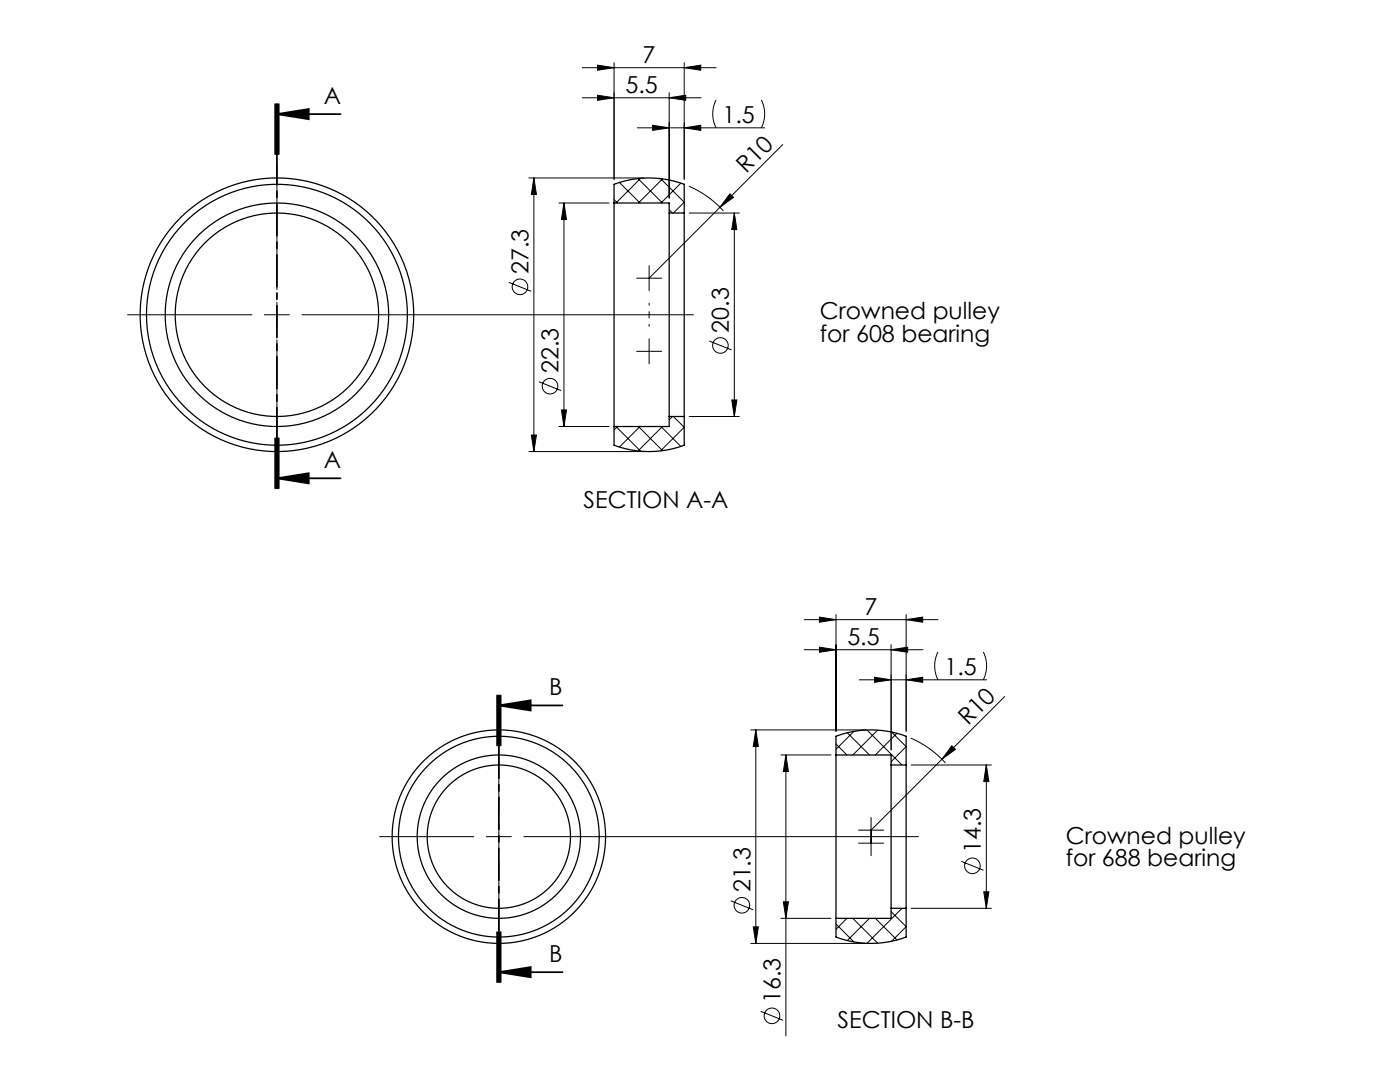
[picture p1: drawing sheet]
<svg xmlns="http://www.w3.org/2000/svg" width="279mm" height="216mm" viewBox="0 0 279 216" stroke-linecap="round" stroke-linejoin="round" font-family="sans-serif">
<g fill="none" stroke="#000" stroke-width=".2">
<path d="M116.2 13.5h26.7M116.2 19.5h23.7M119.2 13l3.3 .5-3.3 .5zM119.2 19l3.3 .5-3.3 .5zM122.5 12.5v23.3M133.5 19.5l3.4-.5v1zM133.5 18.5v21M136.5 13.5l3.4-.5v1zM136.5 12.5v23.3M142.9 20a6.2 6.2 0 0 0 0 5.5M152 20a6.2 6.2 0 0 1 0 5.5M55.3 33v24.8"/>
<path d="M105.5 35.5h23M106.5 35.5l.6 3.3h-1.1zM106.5 35.5v54.6M122.5 39.8l.7 .7M123.6 36.4l4.1 4.1M127.2 25.5h25.4M127.3 35.6l4.9 4.9M127.9 35.6l-5 4.9M130.2 25l3.3 .5-3.3 .5zM131.8 35.6l4.7 4.8-2.1 2.1M132.2 35.7l-4.8 4.8M135.9 36.5l-4 4"/>
<path d="M136.5 25.5l3.4-.5v1zM137.5 37.1a20 20 0 0 1 6.9 5M145.7 38.7l.7 .7-2.7 2zM156.2 28.8l-26.7 26.7M101.5 56.3l4.5 1.8M111.5 40.5h10M112.5 40.5l.6 3.3h-1.1zM112.5 40.5v44.6M127 55.5h5M129.5 53v5M133.5 41.8l.7 .7M137.5 42.5h10"/>
<path d="M146.5 42.5l.6 3.3h-1.1zM146.5 42.5v40.6M25.5 62.8h24.8M52.8 62.8h5M55.3 60.3v5M55.3 67.8v24.8M60.3 62.8h78.1M107.5 76.2l4.5 1.7M127 70.1h5M129.5 67.6v5M141.5 68l4.5 1.8M146 79.8h1.1l-.6 3.3z"/>
<path d="M105.5 90.1h23M106 86.8h1.1l-.6 3.3zM111.5 85.1h10M112 81.8h1.1l-.6 3.3zM122.9 85.1l5 4.9M123.2 85.1l-.7 .7M127.4 85.1l4.8 4.8M127.7 85.1l-4.1 4.1M131.9 85.1l4 4M132.2 85.1l-4.9 4.9M134.2 83.1l-.7 .7M134.4 83.1l2.1 2.2-4.7 4.7"/>
<path d="M137.5 83.1h10M160.5 123.6h26.7M160.5 129.6h23.7M163.5 123.1l3.3 .5-3.3 .6zM163.5 129.1l3.3 .5-3.3 .6zM166.8 122.6v23.3M171.5 135.6h25.4M174.5 135.1l3.3 .5-3.3 .6zM177.8 129.6l3.3-.5v1.1zM177.8 128.6v21M180.8 135.6l3.3-.5v1.1zM180.8 123.6l3.3-.5v1.1z"/>
<path d="M180.8 122.6v23.3M187.2 130.1a6.2 6.2 0 0 0 0 5.5M196.2 130.1a6.2 6.2 0 0 1 0 5.5M200.5 139l-26.7 26.6M99.6 143.1v18.8M149.8 145.6h23M150.8 145.6l.5 3.3h-1zM150.8 145.6v42.6M155.8 150.6h10M156.8 150.6v56.1M156.8 150.6l.5 3.3h-1zM166.8 148.5l2.2 2.1"/>
<path d="M169.1 146.2l4.4 4.4M170.4 145.9l-3.6 3.6M173 145.7l7 6.9M175.2 145.7l-5 4.9M177.9 146.1l2.9 2.9-3 3M179 146.3l-4.3 4.3M181.8 147.3a20 20 0 0 1 6.9 4.9M181.8 152.6h16M190 148.8l.7 .7-2.7 2zM196.8 152.6l.5 3.3h-1zM196.8 152.6v28.6M75.8 166.9h18.8"/>
<path d="M97.1 166.9h5M99.6 164.4v5M99.6 171.9v18.8M104.6 166.9h78.7M145.8 179.8l4.5 1.7M156.3 179.9h1l-.5 3.3zM171.3 165.6h5M171.3 168.2h5M173.8 163.1v7.6M191.8 171.9l4.5 1.8M196.3 177.9h1l-.5 3.3zM149.8 188.2h23"/>
<path d="M150.3 184.9h1l-.5 3.3zM155.8 183.2h10M166.8 184.4l3.6 3.5M169 183.2l-2.2 2.2M170.2 183.2l5 5M173.5 183.2l-4.4 4.5M174.7 183.2l4.3 4.4M177.8 181.9l3 3-2.9 2.9M180 181.2l-7 7M181.8 181.2h16M151.8 201.8l4.5 1.8"/>
<circle cx="103.8" cy="57.2" r="1.56"/>
<circle cx="109.8" cy="77.1" r="1.56"/>
<circle cx="143.8" cy="68.9" r="1.56"/>
<circle cx="194.1" cy="172.8" r="1.56"/>
<circle cx="148.1" cy="180.6" r="1.56"/>
<circle cx="154.1" cy="202.7" r="1.56"/>
</g>
<g fill="none" stroke="#000" stroke-width=".35">
<path d="M54.9 20.8v10M55.3 22.8h12.7M55.3 22.8l6.3-1v2zM55.3 20.8v10M55.6 20.8v10M54.9 87.4v10M55.3 95.4h12.7M55.3 95.4l6.3-1v2.1zM55.3 87.4v10M55.6 87.4v10zM99.2 138.8v10M99.6 138.8v10"/>
<path d="M99.9 138.8v10M99.6 140.8l6.3-1.1v2.1zM99.6 140.8h12.7M99.2 186v10M99.6 194l6.3-1v2zM99.6 186v10M99.6 194h12.7M99.9 186v10"/>
</g>
<path d="M55.3 20.8v76.6" fill="none" stroke="#000" stroke-width=".35" stroke-dasharray="6.3 1.3 1.3 1.3" stroke-dashoffset=".4"/>
<path d="M99.6 138.8v57.2" fill="none" stroke="#000" stroke-width=".35" stroke-dasharray="6.3 1.3 1.3 1.3"/>
<path d="M129.5 60.5v4.6" fill="none" stroke="#000" stroke-width=".2" stroke-dasharray="15.2 1.3 1.3 1.3" stroke-dashoffset="14.8"/>
<g fill="#000">
<path d="M145.7 38.7l.7 .7-2.7 2zM190 148.8l.7 .7-2.7 2z"/>
<path d="M133.5 19.5l3.4-.5v1zM119.2 19l3.3 .5-3.3 .5zM136.5 25.5l3.4-.5v1zM130.2 25l3.3 .5-3.3 .5z"/>
<path d="M136.5 13.5l3.4-.5v1zM119.2 13l3.3 .5-3.3 .5z"/>
<path d="M55.3 22.8l6.3-1v2zM55.3 95.4l6.3-1v2.1z"/>
<path d="M146.5 42.5l.6 3.3h-1.1zM146 79.8h1.1l-.6 3.3zM112.5 40.5l.6 3.3h-1.1zM112 81.8h1.1l-.6 3.3zM106.5 35.5l.6 3.3h-1.1zM106 86.8h1.1l-.6 3.3zM196.8 152.6l.5 3.3h-1zM196.3 177.9h1l-.5 3.3zM150.8 145.6l.5 3.3h-1zM150.3 184.9h1l-.5 3.3z"/>
<path d="M180.8 135.6l3.3-.5v1.1zM174.5 135.1l3.3 .5-3.3 .6z"/>
<path d="M180.8 123.6l3.3-.5v1.1zM163.5 123.1l3.3 .5-3.3 .6zM177.8 129.6l3.3-.5v1.1zM163.5 129.1l3.3 .5-3.3 .6z"/>
<path d="M99.6 140.8l6.3-1.1v2.1zM99.6 194l6.3-1v2z"/>
<path d="M156.8 150.6l.5 3.3h-1zM156.3 179.9h1l-.5 3.3z"/>
</g>
<g fill="none" stroke="#000" stroke-width=".25">
<path d="M122.5 40.5v-3.7a20 20 0 0 1 14 0v5.7M122.5 40.5v44.6M122.5 40.5h11v2M133.5 42.5v40.6M133.5 42.5h3M136.5 42.5v40.6M133.5 83.1h3M133.5 83.1v2h-11M136.5 83.1v5.7a20 20 0 0 1-14 0v-3.7M166.8 150.6v-3.7a20 20 0 0 1 14 0v5.7M166.8 150.6v32.6M166.8 150.6h11v2"/>
<path d="M177.8 152.6v28.6M177.8 152.6h3M180.8 152.6v28.6M177.8 181.2v2h-11M177.8 181.2h3M180.8 181.2v5.8a20 20 0 0 1-14 0v-3.8"/>
<circle cx="55.3" cy="62.8" r="20.3"/>
<circle cx="55.3" cy="62.8" r="26"/>
<circle cx="55.3" cy="62.8" r="27.3"/>
<circle cx="55.3" cy="62.8" r="22.3"/>
<circle cx="99.6" cy="166.9" r="20"/>
<circle cx="99.6" cy="166.9" r="21.3"/>
<circle cx="99.6" cy="166.9" r="16.3"/>
<circle cx="99.6" cy="166.9" r="14.3"/>
</g>
<g font-size="4.7">
<text x="128.3" y="12.5">7</text>
<text x="64.6" y="20.7">A</text>
<text x="124.8" y="18.5">5.5</text>
<text x="144.2" y="24.5">1.5</text>
<text x="148.9" y="34.7" transform="rotate(-45 148.9 34.7)">R10</text>
<text x="105.5" y="54.7" transform="rotate(-90 105.5 54.7)">27.3</text>
<text x="163.6" y="63.7">Crowned pulley</text>
<text x="145.5" y="66.4" transform="rotate(-90 145.5 66.4)">20.3</text>
<text x="163.6" y="68.2">for 608 bearing</text>
<text x="111.5" y="74.5" transform="rotate(-90 111.5 74.5)">22.3</text>
<text x="64.6" y="93.4">A</text>
<text x="116.5" y="101.4">SECTION A-A</text>
<text x="172.5" y="122.6">7</text>
<text x="169.1" y="128.6">5.5</text>
<text x="188.5" y="134.6">1.5</text>
<text x="109.6" y="138.7">B</text>
<text x="193.2" y="144.9" transform="rotate(-45 193.2 144.9)">R10</text>
<text x="195.8" y="170.2" transform="rotate(-90 195.8 170.2)">14.3</text>
<text x="212.7" y="168.3">Crowned pulley</text>
<text x="212.7" y="172.9">for 688 bearing</text>
<text x="149.8" y="178.1" transform="rotate(-90 149.8 178.1)">21.3</text>
<text x="109.6" y="191.9">B</text>
<text x="155.8" y="200.1" transform="rotate(-90 155.8 200.1)">16.3</text>
<text x="167.2" y="205.2">SECTION B-B</text>
</g>
</svg>
